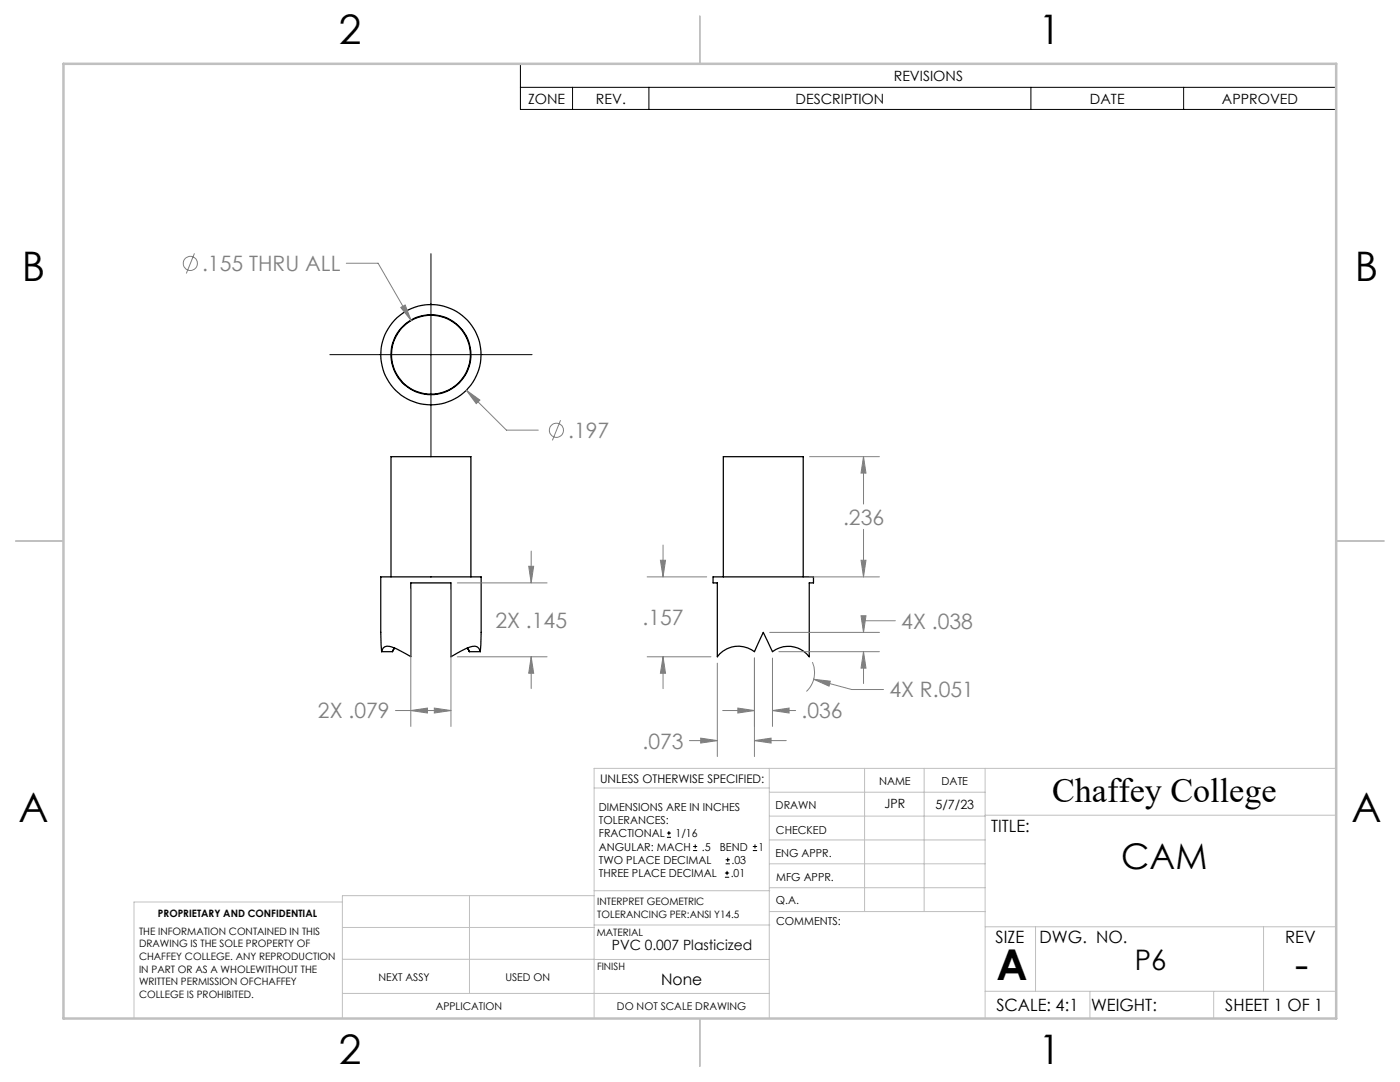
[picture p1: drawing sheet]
<svg xmlns="http://www.w3.org/2000/svg" width="279mm" height="216mm" viewBox="0 0 279 216" stroke-linecap="round" stroke-linejoin="round" font-family="sans-serif">
<g fill="none" stroke="#000" stroke-width=".25">
<path d="M78 115.1v-24h16v24M142.3 115.1h20v1.2h-.8v14.8a5.2 5.2 0 0 0-7.3-1.1l-1.9-3.8-1.7 3.8a5.2 5.2 0 0 0-7.4 1.1v-14.8h-.9zM144.4 115.1v-24h15.9v24M76.2 130l-.2-3.8v-11.1h20v11.1l-.2 3.8M76.2 130a1.28 1.28 0 0 1 1.9-.9l3.9 1.9v-14.7h8v14.8l3.4-1.8a2 2 0 0 1 2.1 0l.3 .7M76.2 130h2.1M78.7 129.3l-.4 .7M78.8 129.3l-.4 .7M93.3 129.3l.4 .7zM93.7 130h2.1"/>
<circle cx="86" cy="70.8" r="7.9"/>
<circle cx="86" cy="70.8" r="8"/>
<circle cx="86" cy="70.8" r="10"/>
</g>
<g fill="none" stroke="#808080" stroke-width=".2">
<path d="M38.8 50.6l-1.6 4M69.1 52.5h6.4l6.6 11.5M80 61.3l.9-.4 1.2 3.1zM93.1 77.9l2.7 1.9-.8 .7zM93.1 77.9l8 7.9h6.3M111.9 83.9l-1.7 4M161.6 91.1h13.9M172.3 91.1l.5 3.3h-1zM172.3 91.1v9.5M82 117.6v27.4M90 117.6v27.4M91.3 116.3h17.9"/>
<path d="M105.5 113h1l-.5 3.3zM106 110v6.3M129.2 115.1h11.8M131.8 111.8h1l-.5 3.3zM132.3 108.8v6.3M161.6 115.1h13.9M171.8 111.8h1l-.5 3.3zM172.3 105.6v9.5M91.3 131.1h17.9M106 131.1l.5 3.2h-1zM106 131.1v6.3M129.2 131.1h12.7"/>
<path d="M132.3 131.1l.5 3.2h-1zM132.3 131.1v6.3M143.2 132.3v18.7M150.6 131.3v19.7M153.6 126.2h21.9M154.2 131.3v13.7M155.4 130h20.1M162.1 132.1a5.2 5.2 0 0 1-1.2 5.9M162.4 135.5l3.3 .4-.2 1zM162.4 135.5l7.6 2.1h6.3M171.8 122.9h1l-.5 3.3zM172.3 130l.5 3.3h-1z"/>
<path d="M172.3 130v6.4M178.7 123.9h-6.4v2.3M78.9 141.8h11.1M82 141.8l3.3-.5v1zM86.7 141.3l3.3 .5-3.3 .5zM137.6 147.8h5.6M139.8 147.3l3.4 .5-3.4 .5zM144.2 141.8h6.4M147.2 141.3l3.4 .5-3.4 .5zM150.6 147.8l3.3-.5v1zM150.6 147.8h6.3M154.2 141.8l3.3-.5v1z"/>
<path d="M154.2 141.8h4.6"/>
<circle cx="38" cy="52.6" r="1.41"/>
<circle cx="111" cy="85.9" r="1.42"/>
</g>
<g fill="none" stroke="#000" stroke-width=".2">
<path d="M103.9 12.7h162.8v9.1h-162.8zM103.9 17.4h162.8M114.3 17.4v4.4M129.5 17.4v4.4M205.7 17.4v4.4M236.2 17.4v4.4M86 50.6v40.3M65.8 70.8h40.4M133.1 167.1h.8M133.1 166.2h.8M133.5 165.8v.9M138.3 169.7h.8"/>
<path d="M138.3 168.9h.8M138.7 168.5v.8M144.7 175h.8M144.7 174.2h.8M144.8 172.4h.9M144.8 171.6h.9M145.1 173.8v.8M145.2 171.1v.9M150.2 169.7h.9M150.2 168.9h.9M150.7 168.5v.8"/>
</g>
<g fill="none" stroke="#c0c0c0" stroke-width=".2">
<path d="M118.6 157.2h34.9M153.5 153.3v49.9M153.5 158.1h43.1M172.5 153.3v28.6M184.4 153.3v28.6M196.6 153.3v49.9M266.7 153.3h-148.1v49.9M68.3 180h-41.6v23.2M93.7 178.7v19.5M118.6 178.7h-50.3v24.5M118.6 177.7h35M153.5 167.6h43.1"/>
<path d="M153.5 162.8h43.1M153.5 172.4h43.1M153.5 177.1h43.1M196.6 162.7h70.1M68.3 198.2h85.2M68.3 191.4l85.2 .1M68.3 185.1h50.3M118.6 184.6h35M153.6 181.9h43M196.6 197.8h70.1M196.6 184.9h70.1M206.7 184.9v12.9"/>
<path d="M217.5 197.8v5.4M242.2 197.8v5.4M252.2 184.9v12.9"/>
</g>
<path d="M139.7 3.2v9.5M3.1 107.9h9.6M266.7 107.9h9.5M139.7 203.2v9.6" fill="none" stroke="#c0c0c0" stroke-width=".25"/>
<path d="M12.7 12.7h254v190.5h-254z" fill="none" stroke="#c0c0c0" stroke-width=".5"/>
<path d="M86.7 141.3l3.3 .5-3.3 .5zM82 141.8l3.3-.5v1zM106 131.1l.5 3.2h-1zM105.5 113h1l-.5 3.3zM80 61.3l2.1 2.7-1.2-3.1zM93.1 77.9l1.9 2.6 .8-.7zM131.8 111.8h1l-.5 3.3zM132.3 131.1l.5 3.2h-1zM162.4 135.5l3.1 1.4 .2-1zM171.8 122.9h1l-.5 3.3zM172.3 130l.5 3.3h-1zM139.8 147.3l3.4 .5-3.4 .5zM150.6 147.8l3.3-.5v1zM171.8 111.8h1l-.5 3.3zM172.3 91.1l.5 3.3h-1zM147.2 141.3l3.4 .5-3.4 .5zM154.2 141.8l3.3-.5v1z" fill="#808080"/>
<g font-size="8.5">
<text x="198.9" y="195.5">A</text>
<text x="258.4" y="195.4">-</text>
</g>
<g font-size="8.1">
<text x="67.6" y="8.9">2</text>
<text x="207.3" y="8.9">1</text>
<text x="4.4" y="56.1">B</text>
<text x="270.4" y="56.1">B</text>
<text x="3.7" y="164.1">A</text>
<text x="269.7" y="164.1">A</text>
<text x="67.6" y="212.4">2</text>
<text x="207.3" y="212.4">1</text>
</g>
<text font-size="7.1" x="223.8" y="173.4">CAM</text>
<text font-size="6.9" x="210" y="160.1">Chaffey College</text>
<text font-size="5.6" x="226.5" y="193.5">P6</text>
<g font-size="4.2" fill="#808080">
<text x="40.3" y="54.1">.155 THRU ALL</text>
<text x="113.4" y="87.4">.197</text>
<text x="168.2" y="104.7">.236</text>
<text x="98.9" y="125.3">2X .145</text>
<text x="128.2" y="124.7">.157</text>
<text x="179.9" y="125.4">4X .038</text>
<text x="63.5" y="143.4">2X .079</text>
<text x="160" y="143.4">.036</text>
<text x="177.5" y="139.2">4X R.051</text>
<text x="128.2" y="149.4">.073</text>
</g>
<g font-size="3.4">
<text x="197.8" y="166">TITLE:</text>
<text x="198.7" y="188.1">SIZE</text>
<text x="207.5" y="188.1">DWG. NO.</text>
<text x="256.5" y="188.2">REV</text>
<text x="198.8" y="201.7">SCALE: 4:1</text>
<text x="217.7" y="201.8">WEIGHT:</text>
<text x="244.5" y="201.7">SHEET 1 OF 1</text>
</g>
<text font-size="3.2" x="132" y="196.6">None</text>
<g font-size="2.8">
<text x="178.4" y="16.1">REVISIONS</text>
<text x="105.4" y="20.7">ZONE</text>
<text x="118.9" y="20.7">REV.</text>
<text x="158.8" y="20.7">DESCRIPTION</text>
<text x="217.5" y="20.7">DATE</text>
<text x="243.9" y="20.7">APPROVED</text>
<text x="122.1" y="189.5">PVC 0.007 Plasticized</text>
</g>
<g font-size="2.5">
<text x="176.5" y="161.3">JPR</text>
<text x="186.7" y="161.4">5/7/23</text>
</g>
<text font-size="2.4" x="119.8" y="156.2">UNLESS OTHERWISE SPECIFIED:</text>
<g font-size="2.2">
<text x="119.5" y="161.8">DIMENSIONS ARE IN INCHES</text>
<text x="154.8" y="161.4">DRAWN</text>
<text x="175.4" y="156.6">NAME</text>
<text x="187.9" y="156.7">DATE</text>
<text x="119.5" y="164.4">TOLERANCES:</text>
<text x="119.5" y="167.1">FRACTIONAL</text>
<text x="134.8" y="167.1">1/16</text>
<text x="154.9" y="166.3">CHECKED</text>
<text x="119.5" y="172.4">TWO PLACE DECIMAL</text>
<text x="119.5" y="169.7">ANGULAR: MACH</text>
<text x="140.1" y="169.7">.5</text>
<text x="143.6" y="169.7">BEND</text>
<text x="146" y="172.4">.03</text>
<text x="151.4" y="169.7">1</text>
<text x="154.8" y="171">ENG APPR.</text>
<text x="119.5" y="175">THREE PLACE DECIMAL</text>
<text x="145.8" y="175">.01</text>
<text x="154.9" y="175.7">MFG APPR.</text>
<text x="154.9" y="180.4">Q.A.</text>
<text x="154.9" y="184.6">COMMENTS:</text>
</g>
<g font-size="2.1">
<text x="75.5" y="195.7">NEXT ASSY</text>
<text x="100.9" y="195.7">USED ON</text>
<text x="86.9" y="201.5">APPLICATION</text>
<text x="123.1" y="201.6">DO NOT SCALE DRAWING</text>
</g>
<g font-size="2">
<text x="31.5" y="182.9">PROPRIETARY AND CONFIDENTIAL</text>
<text x="119.2" y="180.6">INTERPRET GEOMETRIC</text>
<text x="119.2" y="183.1">TOLERANCING PER:ANSI Y14.5</text>
<text x="27.8" y="186.5">THE INFORMATION CONTAINED IN THIS</text>
<text x="27.8" y="189">DRAWING IS THE SOLE PROPERTY OF</text>
<text x="27.8" y="191.6">CHAFFEY COLLEGE. ANY REPRODUCTION</text>
<text x="119.1" y="186.7">MATERIAL</text>
<text x="27.8" y="194.1">IN PART OR AS A WHOLEWITHOUT THE</text>
<text x="27.8" y="196.6">WRITTEN PERMISSION OFCHAFFEY</text>
<text x="119.1" y="193.5">FINISH</text>
<text x="27.8" y="199.1">COLLEGE IS PROHIBITED.</text>
</g>
</svg>
